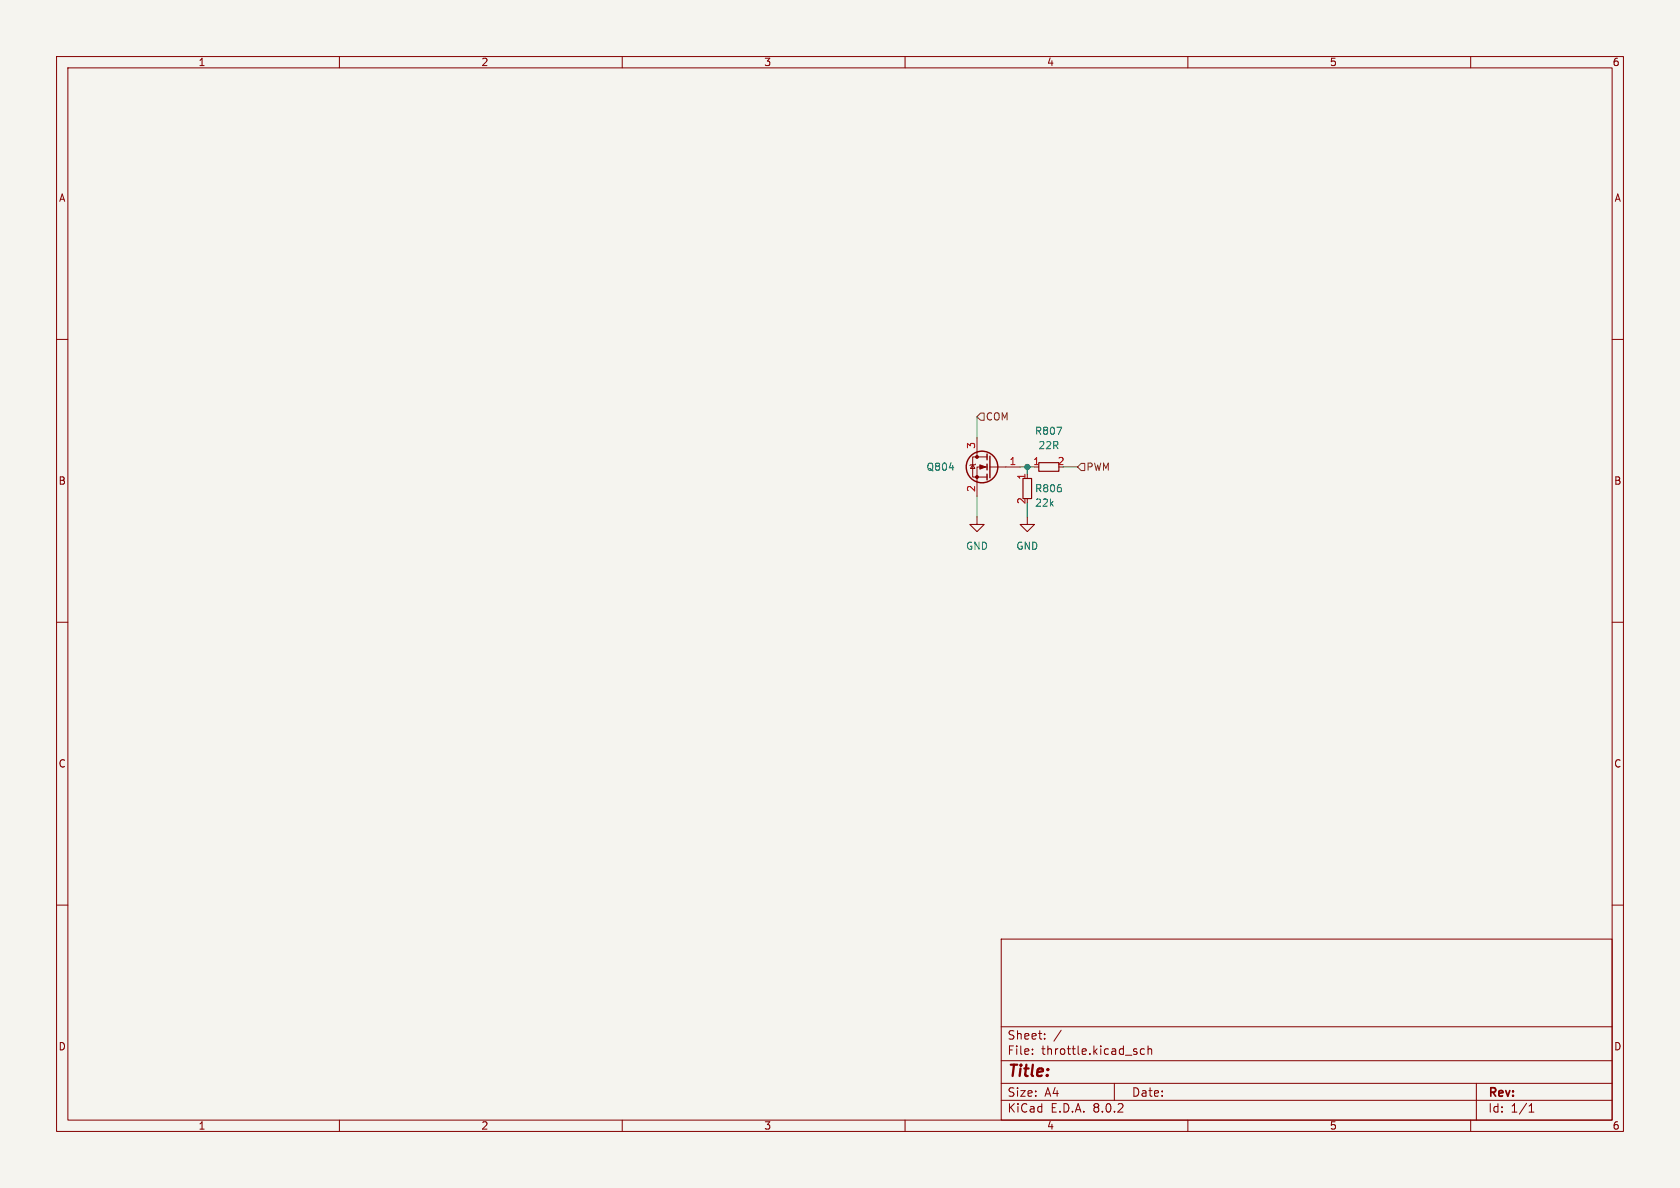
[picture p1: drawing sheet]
(kicad_sch (version 20230121) (generator eeschema)

 (paper "A4")

 (lib_symbols
  (symbol "custom_kicad_lib_sk:AO3400A" (pin_names hide) (in_bom yes) (on_board yes)
   (property "Reference" "Q" (at 5.08 1.905 0) (effects (font (size 1.28 1.28)) (justify left)))
   (property "Value" "AO3400A" (at 5.08 0 0) (effects (font (size 1.27 1.27)) (justify left) hide))
   (property "Footprint" "Package_TO_SOT_SMD:SOT-23" (at 5.08 -1.905 0) (effects (font (size 1.27 1.27) italic) (justify left) hide))
   (property "Datasheet" "http://www.aosmd.com/pdfs/datasheet/AO3400A.pdf" (at 0 0 0) (effects (font (size 1.27 1.27)) (justify left) hide))
   (property "JLCPCB Part#" "C20917" (at 0 0 0) (effects (font (size 1.27 1.27)) hide))
   (symbol "AO3400A_0_1"
    (polyline (pts (xy 0.254 0) (xy -2.54 0)) (stroke (width 0) (type default)) (fill (type none)))
    (polyline (pts (xy 0.254 1.905) (xy 0.254 -1.905)) (stroke (width 0.254) (type default)) (fill (type none)))
    (polyline (pts (xy 0.762 -1.27) (xy 0.762 -2.286)) (stroke (width 0.254) (type default)) (fill (type none)))
    (polyline (pts (xy 0.762 0.508) (xy 0.762 -0.508)) (stroke (width 0.254) (type default)) (fill (type none)))
    (polyline (pts (xy 0.762 2.286) (xy 0.762 1.27)) (stroke (width 0.254) (type default)) (fill (type none)))
    (polyline (pts (xy 2.54 2.54) (xy 2.54 1.778)) (stroke (width 0) (type default)) (fill (type none)))
    (polyline (pts (xy 2.54 -2.54) (xy 2.54 0) (xy 0.762 0)) (stroke (width 0) (type default)) (fill (type none)))
    (polyline (pts (xy 0.762 -1.778) (xy 3.302 -1.778) (xy 3.302 1.778) (xy 0.762 1.778)) (stroke (width 0) (type default)) (fill (type none)))
    (polyline (pts (xy 1.016 0) (xy 2.032 0.381) (xy 2.032 -0.381) (xy 1.016 0)) (stroke (width 0) (type default)) (fill (type outline)))
    (polyline (pts (xy 2.794 0.508) (xy 2.921 0.381) (xy 3.683 0.381) (xy 3.81 0.254)) (stroke (width 0) (type default)) (fill (type none)))
    (polyline (pts (xy 3.302 0.381) (xy 2.921 -0.254) (xy 3.683 -0.254) (xy 3.302 0.381)) (stroke (width 0) (type default)) (fill (type none)))
    (circle (center 1.651 0) (radius 2.794) (stroke (width 0.254) (type default)) (fill (type none)))
    (circle (center 2.54 -1.778) (radius 0.254) (stroke (width 0) (type default)) (fill (type outline)))
    (circle (center 2.54 1.778) (radius 0.254) (stroke (width 0) (type default)) (fill (type outline))))
   (symbol "AO3400A_1_1"
    (pin input line (at -5.08 0 0) (length 2.54) (name "G" (effects (font (size 1.27 1.27)))) (number "1" (effects (font (size 1.27 1.27)))))
    (pin passive line (at 2.54 -5.08 90) (length 2.54) (name "S" (effects (font (size 1.27 1.27)))) (number "2" (effects (font (size 1.27 1.27)))))
    (pin passive line (at 2.54 5.08 270) (length 2.54) (name "D" (effects (font (size 1.27 1.27)))) (number "3" (effects (font (size 1.27 1.27)))))))
  (symbol "power:GND" (power) (pin_names (offset 0)) (in_bom yes) (on_board yes)
   (property "Reference" "#PWR" (at 0 -6.35 0) (effects (font (size 1.27 1.27)) hide))
   (property "Value" "GND" (at 0 -3.81 0) (effects (font (size 1.27 1.27))))
   (property "Footprint" "" (at 0 0 0) (effects (font (size 1.27 1.27)) hide))
   (property "Datasheet" "" (at 0 0 0) (effects (font (size 1.27 1.27)) hide))
   (symbol "GND_0_1"
    (polyline (pts (xy 0 0) (xy 0 -1.27) (xy 1.27 -1.27) (xy 0 -2.54) (xy -1.27 -1.27) (xy 0 -1.27)) (stroke (width 0) (type default)) (fill (type none))))
   (symbol "GND_1_1"
    (pin power_in line (at 0 0 270) (length 0) hide (name "GND" (effects (font (size 1.27 1.27)))) (number "1" (effects (font (size 1.27 1.27)))))))
  (symbol "resistors_0603:R_22R_0603" (in_bom yes) (on_board yes)
   (property "Reference" "R" (at 1.27 2.54 0) (effects (font (size 1.27 1.27))))
   (property "Value" "22R" (at 2.54 -2.54 0) (effects (font (size 1.27 1.27))))
   (property "Footprint" "custom_kicad_lib_sk:R_0603_smalltext" (at 2.54 2.54 0) (effects (font (size 1.27 1.27)) hide))
   (property "Datasheet" "" (at -2.54 0 0) (effects (font (size 1.27 1.27)) hide))
   (property "JLCPCB Part#" "C23345" (at 0 0 0) (effects (font (size 1.27 1.27)) hide))
   (symbol "R_22R_0603_0_1"
    (rectangle (start -0.762 1.778) (end 0.762 -1.778) (stroke (width 0.2032) (type default)) (fill (type none))))
   (symbol "R_22R_0603_1_1"
    (pin passive line (at 0 2.54 270) (length 0.762) (name "~" (effects (font (size 1.27 1.27)))) (number "1" (effects (font (size 1.27 1.27)))))
    (pin passive line (at 0 -2.54 90) (length 0.762) (name "~" (effects (font (size 1.27 1.27)))) (number "2" (effects (font (size 1.27 1.27)))))))
  (symbol "resistors_0603:R_22k_0603" (in_bom yes) (on_board yes)
   (property "Reference" "R" (at 1.27 2.54 0) (effects (font (size 1.27 1.27))))
   (property "Value" "22k" (at 2.54 -2.54 0) (effects (font (size 1.27 1.27))))
   (property "Footprint" "custom_kicad_lib_sk:R_0603_smalltext" (at 2.54 2.54 0) (effects (font (size 1.27 1.27)) hide))
   (property "Datasheet" "" (at -2.54 0 0) (effects (font (size 1.27 1.27)) hide))
   (property "JLCPCB Part#" "C31850" (at 0 0 0) (effects (font (size 1.27 1.27)) hide))
   (symbol "R_22k_0603_0_1"
    (rectangle (start -0.762 1.778) (end 0.762 -1.778) (stroke (width 0.2032) (type default)) (fill (type none))))
   (symbol "R_22k_0603_1_1"
    (pin passive line (at 0 2.54 270) (length 0.762) (name "~" (effects (font (size 1.27 1.27)))) (number "1" (effects (font (size 1.27 1.27)))))
    (pin passive line (at 0 -2.54 90) (length 0.762) (name "~" (effects (font (size 1.27 1.27)))) (number "2" (effects (font (size 1.27 1.27))))))))

 (junction (at 181.61 82.55) (diameter 0) (color 0 0 0 0))

 (wire (pts (xy 181.61 82.55) (xy 182.88 82.55)) (stroke (width 0) (type default)))
 (wire (pts (xy 187.96 82.55) (xy 190.5 82.55)) (stroke (width 0) (type default)))
 (wire (pts (xy 172.72 73.66) (xy 172.72 77.47)) (stroke (width 0) (type default)))
 (wire (pts (xy 181.61 88.9) (xy 181.61 91.44)) (stroke (width 0) (type default)))
 (wire (pts (xy 180.34 82.55) (xy 181.61 82.55)) (stroke (width 0) (type default)))
 (wire (pts (xy 172.72 87.63) (xy 172.72 91.44)) (stroke (width 0) (type default)))
 (wire (pts (xy 181.61 82.55) (xy 181.61 83.82)) (stroke (width 0) (type default)))

 (hierarchical_label "PWM" (shape input) (at 190.5 82.55 0) (fields_autoplaced) (effects (font (size 1.27 1.27)) (justify left)))
 (hierarchical_label "COM" (shape input) (at 172.72 73.66 0) (fields_autoplaced) (effects (font (size 1.27 1.27)) (justify left)))

 (symbol (lib_id "power:GND") (at 172.72 91.44 0) (unit 1) (in_bom yes) (on_board yes) (dnp no) (fields_autoplaced)
  (property "Reference" "#PWR0911" (at 172.72 97.79 0) (effects (font (size 1.27 1.27)) hide))
  (property "Value" "GND" (at 172.72 96.52 0) (effects (font (size 1.27 1.27))))
  (property "Footprint" "" (at 172.72 91.44 0) (effects (font (size 1.27 1.27)) hide))
  (property "Datasheet" "" (at 172.72 91.44 0) (effects (font (size 1.27 1.27)) hide)) (pin "1"))

 (symbol (lib_id "resistors_0603:R_22k_0603") (at 181.61 86.36 0) (unit 1) (in_bom yes) (on_board yes) (dnp no)
  (property "Reference" "R806" (at 182.88 86.36 0) (effects (font (size 1.27 1.27)) (justify left)))
  (property "Value" "22k" (at 182.88 88.9 0) (effects (font (size 1.27 1.27)) (justify left)))
  (property "Footprint" "custom_kicad_lib_sk:R_0603_smalltext" (at 184.15 83.82 0) (effects (font (size 1.27 1.27)) hide))
  (property "Datasheet" "" (at 179.07 86.36 0) (effects (font (size 1.27 1.27)) hide))
  (property "JLCPCB Part#" "C31850" (at 181.61 86.36 0) (effects (font (size 1.27 1.27)) hide)) (pin "1") (pin "2"))

 (symbol (lib_id "custom_kicad_lib_sk:AO3400A") (at 175.26 82.55 0) (mirror y) (unit 1) (in_bom yes) (on_board yes) (dnp no) (fields_autoplaced)
  (property "Reference" "Q804" (at 168.91 82.55 0) (effects (font (size 1.28 1.28)) (justify left)))
  (property "Value" "AO3400A" (at 170.18 82.55 0) (effects (font (size 1.27 1.27)) (justify left) hide))
  (property "Footprint" "Package_TO_SOT_SMD:SOT-23" (at 170.18 84.455 0) (effects (font (size 1.27 1.27) italic) (justify left) hide))
  (property "Datasheet" "http://www.aosmd.com/pdfs/datasheet/AO3400A.pdf" (at 175.26 82.55 0) (effects (font (size 1.27 1.27)) (justify left) hide))
  (property "JLCPCB Part#" "C20917" (at 175.26 82.55 0) (effects (font (size 1.27 1.27)) hide)) (pin "1") (pin "2") (pin "3"))

 (symbol (lib_id "resistors_0603:R_22R_0603") (at 185.42 82.55 90) (unit 1) (in_bom yes) (on_board yes) (dnp no)
  (property "Reference" "R807" (at 185.42 76.2 90) (effects (font (size 1.27 1.27))))
  (property "Value" "22R" (at 185.42 78.74 90) (effects (font (size 1.27 1.27))))
  (property "Footprint" "custom_kicad_lib_sk:R_0603_smalltext" (at 182.88 80.01 0) (effects (font (size 1.27 1.27)) hide))
  (property "Datasheet" "" (at 185.42 85.09 0) (effects (font (size 1.27 1.27)) hide))
  (property "JLCPCB Part#" "C23345" (at 185.42 82.55 0) (effects (font (size 1.27 1.27)) hide)) (pin "1") (pin "2"))

 (symbol (lib_id "power:GND") (at 181.61 91.44 0) (unit 1) (in_bom yes) (on_board yes) (dnp no) (fields_autoplaced)
  (property "Reference" "#PWR0912" (at 181.61 97.79 0) (effects (font (size 1.27 1.27)) hide))
  (property "Value" "GND" (at 181.61 96.52 0) (effects (font (size 1.27 1.27))))
  (property "Footprint" "" (at 181.61 91.44 0) (effects (font (size 1.27 1.27)) hide))
  (property "Datasheet" "" (at 181.61 91.44 0) (effects (font (size 1.27 1.27)) hide)) (pin "1")))
